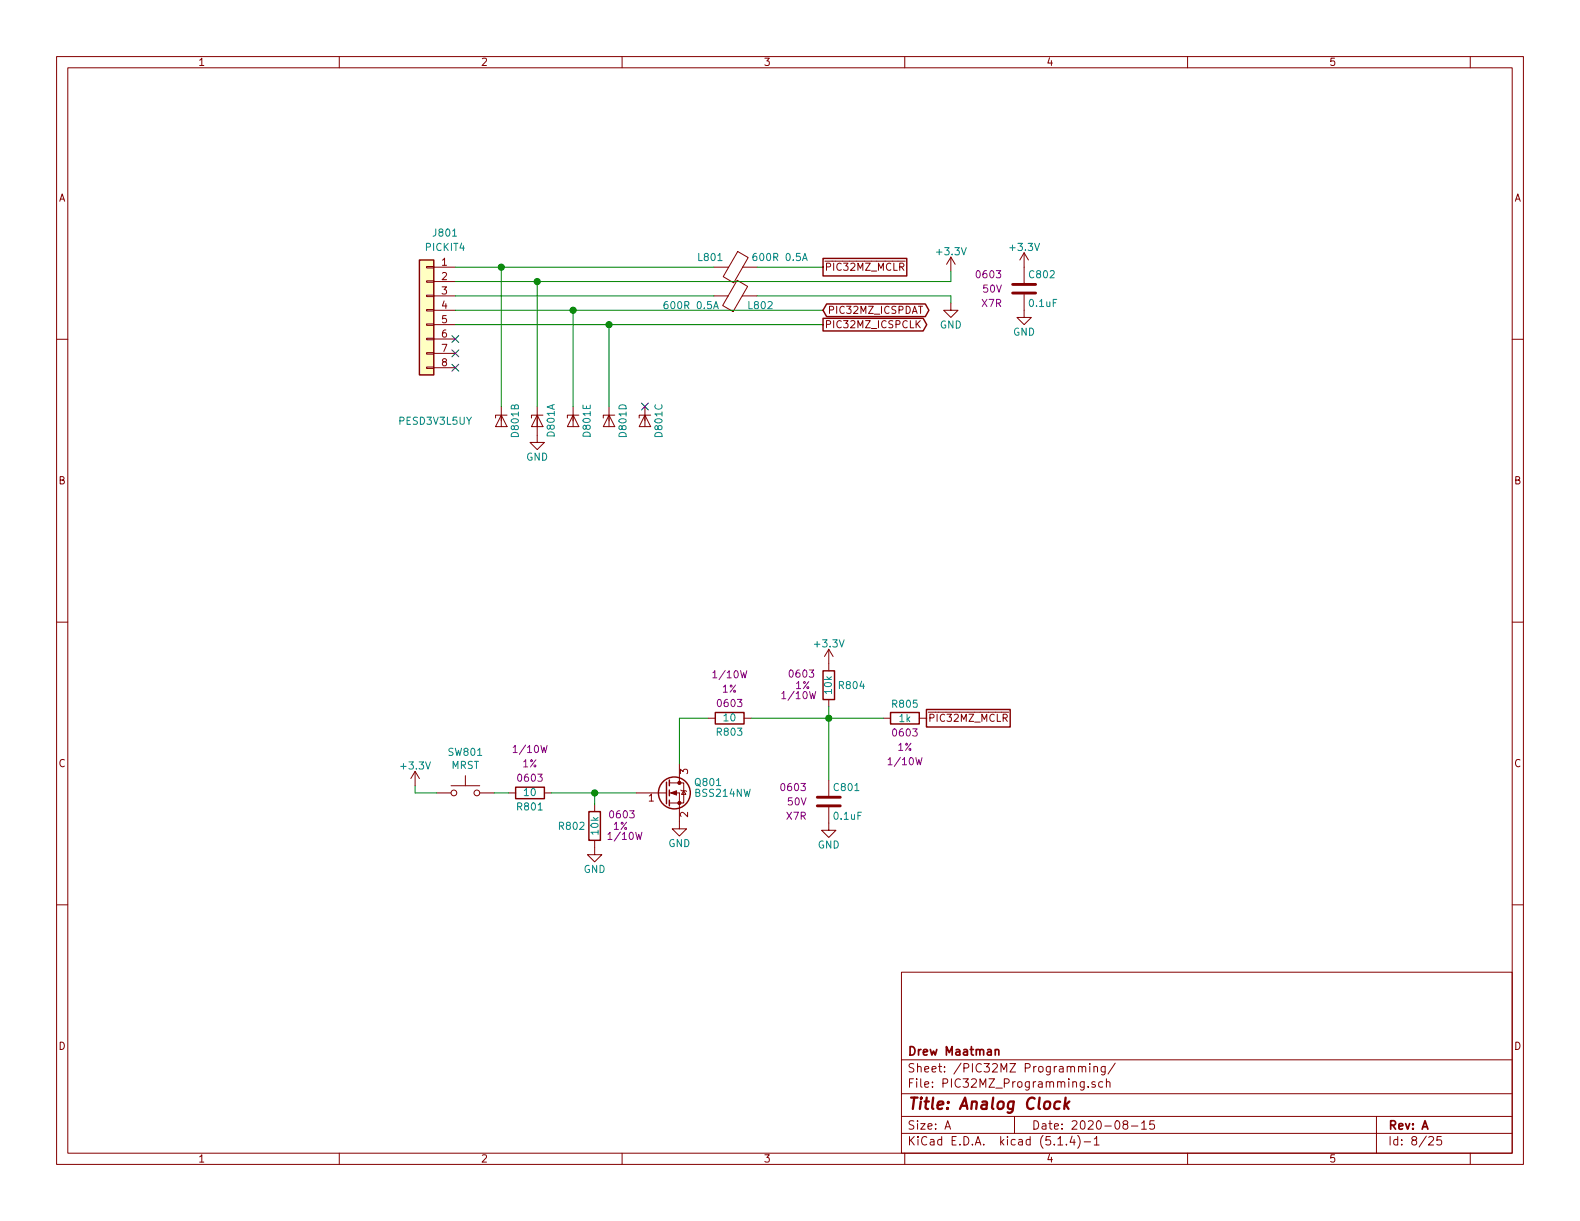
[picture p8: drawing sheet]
<svg xmlns="http://www.w3.org/2000/svg" width="279mm" height="216mm" viewBox="0 0 279 216" stroke-linecap="round" stroke-linejoin="round" font-family="sans-serif">
<g fill="none" stroke="#840000" stroke-width=".18">
<path d="M10 10h259.4v195.9h-259.4zM12 12h255.4v191.9h-255.4zM60 10v2M110 10v2M160 10v2M210 10v2M260 10v2M10 60h2M75.4 59.8h1.3v.3h-1.3zM75.4 57.3h1.3v.2h-1.3zM75.4 52.2h1.3v.3h-1.3zM75.4 49.7h1.3v.2h-1.3z"/>
<path d="M75.4 47.1h1.3v.3h-1.3zM75.4 54.7h1.3v.3h-1.3zM76.7 47.2h3.8M76.7 49.8h3.8M76.7 52.3h3.8M76.7 54.9h3.8M76.7 57.4h3.8M76.7 59.9h3.8M126.2 47.2h2.6M126.2 52.3h2.6M130.4 49.6l1.8 1-2.6 4.5-1.8-1.1zM130.5 44.5l1.8 1-2.6 4.5-1.8-1.1z"/>
<path d="M131.3 52.3h2.6M131.3 47.2h2.6M158.8 46.2h1.3M159.1 47.2l.6-.1 .1-.1v-.3l-.2-.2h-.5v1.3M159.4 47.2l.4 .6M162.2 57.3l.5 .7M162.4 54.2h.7M162.7 56.7l-.7 .7M168.1 53.6v1.3h-1.2l1.2 1.2 1.3-1.2h-1.3M168.1 45.5l-.7 1.2M168.1 45.5v2.5M168.1 45.5l.8 1.2"/>
<path d="M181.1 52.1v4h1.3l-1.3 1.3-1.3-1.3h1.3M181.1 44.7l-.8 1.3M181.1 44.7v5.3M181.1 44.7l.8 1.3M267.4 60h2M75.4 62.4h1.3v.2h-1.3zM75.4 64.9h1.3v.3h-1.3zM76.7 62.5h3.8M76.7 65h3.8M88.6 73.4l1.1 2h-2.1zM88.6 71.9v3.5M89.7 73.4h-2.1v.5"/>
<path d="M95 73.4l1 2h-2zM95 71.9v6.3h-1.3l1.3 1.3 1.3-1.3h-1.3M96 73.4h-2v.5M101.3 73.4l1.1 2h-2.1zM101.3 71.9v3.5M102.4 73.4h-2.1v.5M107.7 73.4l1 2h-2zM107.7 71.9v3.5M108.7 73.4h-2v.5M114 73.4l1.1 2h-2.1zM114 71.9v3.5M115.1 73.4h-2.1v.5"/>
<path d="M10 110h2M146.6 114.8l-.8 1.3M146.6 114.8v3.8M146.6 114.8l.7 1.3M267.4 110h2M73.4 136.4l-.8 1.3M73.4 136.4v2.5M73.4 136.4l.8 1.3M79.8 138.9h5M82.3 137.2v1.7M118.4 138.4h1.7M120.1 138.4h.8v3.6h-2.5"/>
<path d="M120.1 135.1v3.3M120.4 139.7l.1 .1h.8l.1 .2M120.9 139.8l.4 .7h-.8zM125.2 127h1.3M131.6 127h1.2M146.6 123.7v1.3M146.6 137.9v2.8M156.2 127h1.3M162.6 127h1.2M177.1 125.9h1.3M177.4 126.9h.6l.1-.2v-.3l-.2-.1h-.5v1.3M177.7 126.9l.4 .7"/>
<path d="M10 160h2M77.2 140.2h2.6M84.8 140.2h2.6M89.9 140.2h1.3M96.3 140.2h1.2M105.2 148.6v2.5h1.2l-1.2 1.3-1.3-1.3h1.3M105.2 142.2v1.3M112.5 140.2h5.4M118.4 140.2h1.7v6.4h1.3l-1.3 1.2-1.2-1.2h1.2M146.6 142.7v4.1h1.2l-1.2 1.3-1.3-1.3h1.3M267.4 160h2M159.4 171.9h108v32h-108z"/>
<path d="M159.4 197.4h108M159.4 193.4h108M159.4 187.4h108M167.1 199.7l.5-1.5 .5 1.5M167.2 199.2h.8M179.4 197.4v3M190.7 188.7l.2-.1h.4l.1 1M191.4 188.8l.2-.2h.3l.1 1M192.4 192.1v.2M192.7 188.1v.1M192.7 188.6v1M193.4 188.7l.1-.1a.37 .37 0 0 1 .6 .2v.8"/>
<path d="M193.4 188.6v1M193.6 191.3a.37 .37 0 0 0-.5 .2v.2l.5 .1 .1 .2-.2 .3-.4-.1M195 191.3h-.4l-.3 .2 .1 .6 .2 .2 .4-.1M195.4 188.6v1.2l-.3 .3-.3-.1M195.4 188.6h-.4l-.3 .2 .1 .6 .2 .2 .4-.1M195.7 191.4v-.1a.37 .37 0 0 1 .6 .2v.8M195.7 190.8v1.5M197.2 188l-1.3 1.9M198.9 198.8l-.3-.3 .1-.2a.48 .48 0 0 1 .6-.1l.1 .3-.1 .3-.6 .1a.48 .48 0 0 0 0 .6l.2 .2 .5-.2v-.4l-.2-.3M200.1 199.1h1.1M201.9 198.6l.4-.4v1.5M201.9 199.7h.8"/>
<path d="M204.1 198.2h-.7l-.1 .7 .2-.1h.5l.2 .2-.1 .5-.2 .2-.6-.2M243.4 197.4v6.5M60 203.9v2M110 203.9v2M159.4 200.4h108M160 203.9v2M187.1 202.5h.8M188.6 202.3v.2M189.6 200.9l-.4 1.1h.9M189.9 201.5v1M190.6 200.8a1.71 1.71 0 0 1 0 2.2M191.7 201.9h1.2"/>
<path d="M193.5 201.4l.4-.4v1.5M193.5 202.5h.9M210 203.9v2M252.7 201.1l.2-.1h.3l.3 .4-.9 1.1h.9M254.9 201h-.7l-.1 .7 .2-.2 .5 .1 .1 .2v.5l-.2 .2-.6-.2M260 203.9v2"/>
<circle cx="80.3" cy="140.2" r=".51"/>
<circle cx="84.3" cy="140.2" r=".51"/>
</g>
<path d="M187.5 194.8a.68 .68 0 0 0-1 .3l-.1 .6 .2 .3 .1 .1 .6-.1M188.4 194.1l-.2 2M188.5 195.3l.5 .8M189.1 194.8l-.8 .7" fill="none" stroke="#840000" stroke-width=".41"/>
<path d="M176 185.7l.2-.1h.4v1M176 185.6v1" fill="none" stroke="#840000" stroke-width=".3"/>
<g fill="none" stroke="#840000" stroke-width=".25">
<path d="M74.2 46h2.5v20.3h-2.5zM145.5 45.7h14.9v3.1h-14.9zM145.5 56.3h17.7l.7 1.1-.7 1.1h-17.7zM146.2 53.7h17.4l.7 1.2-.7 1.1h-17.4l-.7-1.1zM145.5 118.6h2.1v5.1h-2.1zM91.2 139.2h5.1v2h-5.1zM117.9 138.3v3.8M118.4 137.9v1M118.4 139.7v1M126.5 126h5.1v2h-5.1zM157.5 126h5.1v2h-5.1zM163.8 125.5h14.8v3h-14.8z"/>
<path d="M104.1 143.5h2.1v5.1h-2.1zM118.4 141.5v1"/>
<circle cx="119.3" cy="140.2" r="2.82"/>
</g>
<path d="M74.2 46h2.5v20.3h-2.5z" fill="#ffffc2" stroke="#ffffc2" stroke-width=".18"/>
<g fill="#840000" stroke="#840000" stroke-width=".18">
<path d="M118.6 140.2l1-.4v.8z"/>
<circle cx="120.1" cy="142" r=".28"/>
<circle cx="120.1" cy="138.4" r=".28"/>
</g>
<path d="M126.2 54.6l.4-1.3 .4 1.3M141.9 46.1l.4-1.3 .4 1.3" fill="none" stroke="#008484" stroke-width=".18"/>
<path d="M179.1 51.8h4M179.1 50.3h4M144.5 142.5h4.1M144.5 141h4.1" fill="none" stroke="#840000" stroke-width=".51"/>
<g fill="none" stroke="#008400" stroke-width=".18">
<path d="M80.5 54.9h65M80.5 47.2h45.7M80.5 52.3h45.7M80.5 57.4h65M88.6 47.2v24.7M95 49.8v22.1M101.3 54.9v17M107.7 57.4v14.5M133.9 52.3h34.2v1.3M133.9 47.2h11.6M168.1 48v1.8h-87.6M73.4 138.9v1.3h3.8"/>
<path d="M125.2 127h-5.1v8.1M132.8 127h23.4M146.6 125v12.9M87.4 140.2h2.5M97.5 140.2h15M105.2 140.2v2"/>
</g>
<g fill="#008400" stroke="#008400" stroke-width=".25">
<circle cx="88.6" cy="47.2" r=".51"/>
<circle cx="146.6" cy="127" r=".51"/>
<circle cx="107.7" cy="57.4" r=".51"/>
<circle cx="101.3" cy="54.9" r=".51"/>
<circle cx="105.2" cy="140.2" r=".51"/>
<circle cx="95" cy="49.8" r=".51"/>
</g>
<path d="M79.9 59.3l1.2 1.3M81.1 59.3l-1.2 1.3M79.9 61.9l1.2 1.2M79.9 64.4l1.2 1.2M81.1 61.9l-1.2 1.2M81.1 64.4l-1.2 1.2M113.4 71.3l1.3 1.2M114.7 71.3l-1.3 1.2" fill="none" stroke="#000084" stroke-width=".18"/>
<text font-size="2.8" fill="#840000" x="160.4" y="196.2">Title: Analog Clock</text>
<g font-size="2.1" fill="#840000">
<text x="160.4" y="189.6">Sheet: /PIC32MZ Programming/</text>
<text x="160.4" y="186.6">Drew Maatman</text>
<text x="160.4" y="192.3">File: PIC32MZ_Programming.sch</text>
<text x="160.4" y="202.5">KiCad E.D.A. kicad (5.1.4)-1</text>
<text x="160.4" y="199.7">Size: A</text>
<text x="182.4" y="199.7">Date: 2020-08-15</text>
<text x="245.4" y="199.7">Rev: A</text>
<text x="245.4" y="202.5">Id: 8/25</text>
</g>
<g font-size="1.8" fill="#840000">
<text x="35" y="11.6">1</text>
<text x="85" y="11.6">2</text>
<text x="135" y="11.6">3</text>
<text x="185" y="11.6">4</text>
<text x="235" y="11.6">5</text>
<text x="10.4" y="35.6">A</text>
<text x="267.8" y="35.6">A</text>
<text x="78.1" y="47">1</text>
<text x="145.8" y="47.9">PIC32MZ_MCLR</text>
<text x="78.1" y="49.5">2</text>
<text x="78.1" y="52.1">3</text>
<text x="78.1" y="54.6">4</text>
<text x="78.1" y="57.2">5</text>
<text x="78.1" y="59.7">6</text>
<text x="145.8" y="58">PIC32MZ_ICSPCLK</text>
<text x="146.3" y="55.5">PIC32MZ_ICSPDAT</text>
<text x="78.1" y="62.2">7</text>
<text x="78.1" y="64.8">8</text>
<text x="10.4" y="85.6">B</text>
<text x="267.8" y="85.6">B</text>
<text x="164.1" y="127.6">PIC32MZ_MCLR</text>
<text x="10.4" y="135.6">C</text>
<text x="121.7" y="136.9" transform="rotate(-90 121.7 136.9)">3</text>
<text x="267.8" y="135.6">C</text>
<text x="114.7" y="141.7">1</text>
<text x="121.7" y="144.5" transform="rotate(-90 121.7 144.5)">2</text>
<text x="10.4" y="185.6">D</text>
<text x="267.8" y="185.6">D</text>
<text x="35" y="205.5">1</text>
<text x="85" y="205.5">2</text>
<text x="135" y="205.5">3</text>
<text x="185" y="205.5">4</text>
<text x="235" y="205.5">5</text>
</g>
<g font-size="1.8" fill="#008484">
<text x="76.8" y="41.8">J801</text>
<text x="75.3" y="44.4">PICKIT4</text>
<text x="123.6" y="46.2">L801</text>
<text x="133.7" y="46.2">600R 0.5A</text>
<text x="165.8" y="45.1">+3.3V</text>
<text x="178.8" y="44.4">+3.3V</text>
<text x="182.1" y="49.2">C802</text>
<text x="118" y="54.7">600R 0.5A</text>
<text x="132.5" y="54.7">L802</text>
<text x="166.2" y="58.1">GND</text>
<text x="179.1" y="59.4">GND</text>
<text x="182.1" y="54.3">0.1uF</text>
<text x="70.7" y="75.1">PESD3V3L5UY</text>
<text x="91.7" y="77.2" transform="rotate(-90 91.7 77.2)">D801B</text>
<text x="98.1" y="77.2" transform="rotate(-90 98.1 77.2)">D801A</text>
<text x="104.4" y="77.1" transform="rotate(-90 104.4 77.1)">D801E</text>
<text x="110.8" y="77.2" transform="rotate(-90 110.8 77.2)">D801D</text>
<text x="117.1" y="77.2" transform="rotate(-90 117.1 77.2)">D801C</text>
<text x="93" y="81.5">GND</text>
<text x="144.2" y="114.5">+3.3V</text>
<text x="147.1" y="122.6" transform="rotate(-90 147.1 122.6)">10k</text>
<text x="148.5" y="121.8">R804</text>
<text x="157.9" y="125.1">R805</text>
<text x="126.9" y="130.1">R803</text>
<text x="128" y="127.6">10</text>
<text x="159.1" y="127.7">1k</text>
<text x="71.1" y="136.1">+3.3V</text>
<text x="79.4" y="133.7">SW801</text>
<text x="79.8" y="136">MRST</text>
<text x="91.6" y="143.3">R801</text>
<text x="92.7" y="140.8">10</text>
<text x="123.1" y="139">Q801</text>
<text x="123.1" y="140.9">BSS214NW</text>
<text x="147.6" y="139.9">C801</text>
<text x="99" y="146.7">R802</text>
<text x="105.8" y="147.5" transform="rotate(-90 105.8 147.5)">10k</text>
<text x="118.2" y="149.8">GND</text>
<text x="147.6" y="145">0.1uF</text>
<text x="103.2" y="154.4">GND</text>
<text x="144.6" y="150">GND</text>
</g>
<g font-size="1.8" fill="#840084">
<text x="172.8" y="49.2">0603</text>
<text x="173.9" y="51.7">50V</text>
<text x="173.7" y="54.3">X7R</text>
<text x="126.5" y="119.9">1/10W</text>
<text x="139.8" y="119.8">0603</text>
<text x="127.1" y="125">0603</text>
<text x="127.7" y="122.5">1%</text>
<text x="138.7" y="123.6">1/10W</text>
<text x="140.7" y="121.8">1%</text>
<text x="158.1" y="130.2">0603</text>
<text x="91.2" y="133.1">1/10W</text>
<text x="92.4" y="135.7">1%</text>
<text x="157.5" y="135.3">1/10W</text>
<text x="158.7" y="132.8">1%</text>
<text x="91.8" y="138.2">0603</text>
<text x="138.3" y="139.9">0603</text>
<text x="139.3" y="142.4">50V</text>
<text x="107.9" y="148.5">1/10W</text>
<text x="108" y="144.7">0603</text>
<text x="108.5" y="146.7">1%</text>
<text x="139.1" y="145">X7R</text>
</g>
</svg>
